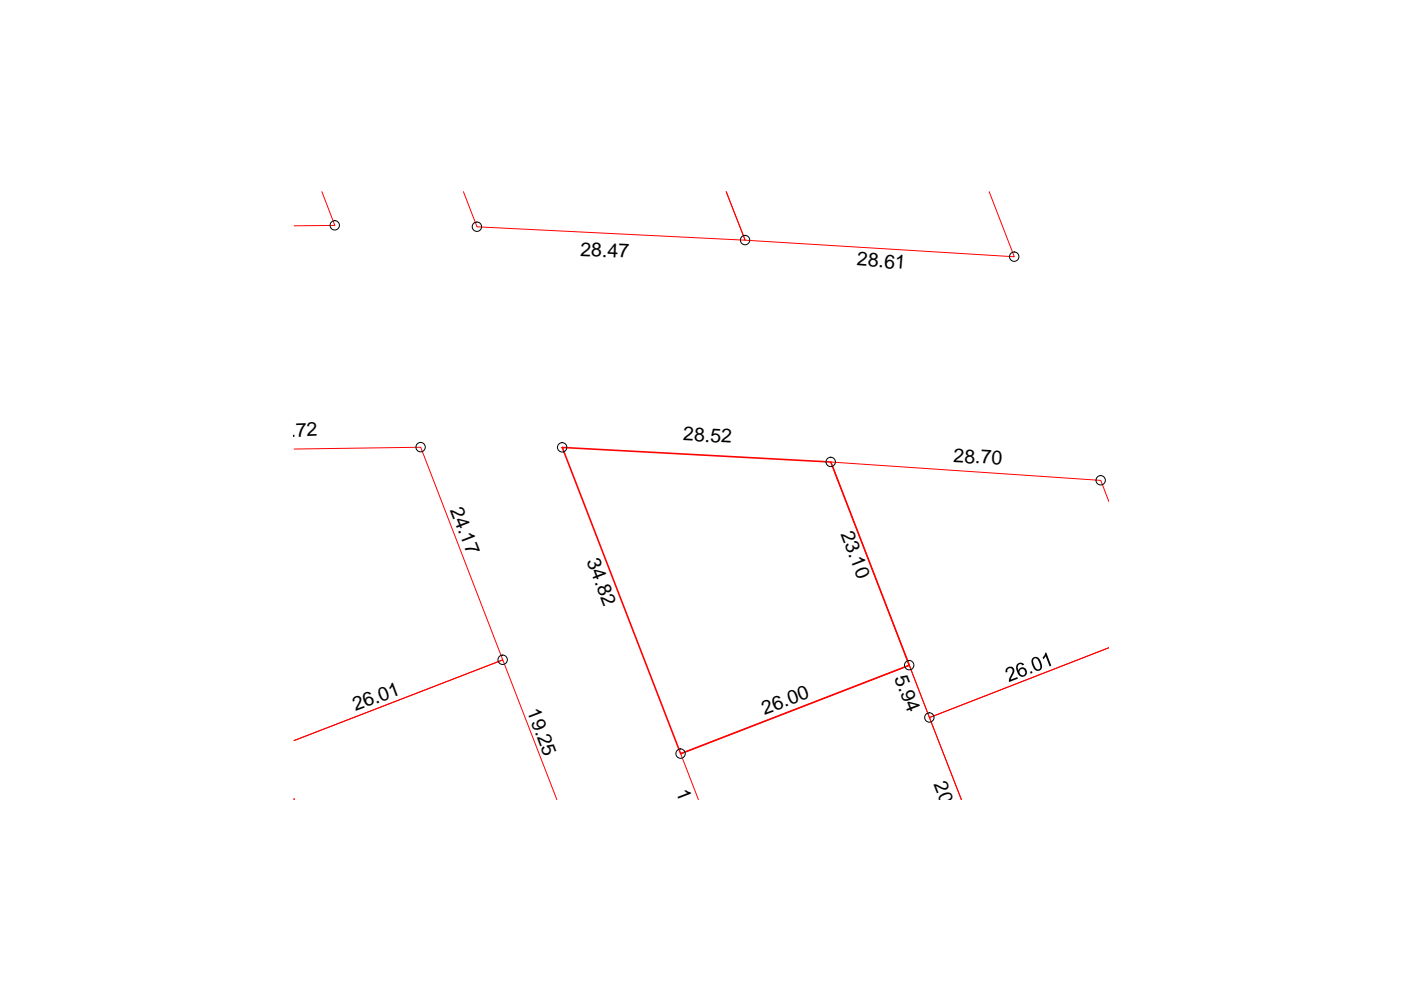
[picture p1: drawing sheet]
<svg xmlns="http://www.w3.org/2000/svg" width="297mm" height="210mm" viewBox="0 0 297 210" stroke-linecap="round" stroke-linejoin="round" font-family="sans-serif">
<path d="M68.2 40.6l2.8 7.2-8.6 .1M98.3 40.6l2.8 7.5 56.9 2.8-4-10.3 4 10.3 57.1 3.5-5.4-13.8M62.4 95.2l26.8-.4 17.4 45.1-44.2 17.1 44.2-17.1 11.5 29.6M235.1 106.4l-1.7-4.5-57.3-3.9 21 54.1 38-14.8-38 14.8 6.7 17.4-11-28.4-48.5 18.7 3.8 9.7M62.4 169.5h.1" fill="none" stroke="#f00" stroke-width=".21"/>
<path d="M119.2 94.9l56.9 3.1 16.7 43.1-48.5 18.7z" fill="none" stroke="#f00" stroke-width=".34"/>
<g fill="none" stroke="#000" stroke-width=".21">
<circle cx="71" cy="47.8" r=".99"/>
<circle cx="101.1" cy="48.1" r=".99"/>
<circle cx="158" cy="50.9" r=".99"/>
<circle cx="215" cy="54.4" r=".99"/>
<circle cx="89.2" cy="94.8" r=".99"/>
<circle cx="119.2" cy="94.8" r=".99"/>
<circle cx="176.1" cy="97.9" r=".99"/>
<circle cx="233.4" cy="101.8" r=".99"/>
<circle cx="106.6" cy="139.9" r=".99"/>
<circle cx="144.3" cy="159.8" r=".99"/>
<circle cx="192.8" cy="141" r=".99"/>
<circle cx="197" cy="152.1" r=".99"/>
</g>
<g fill="#000">
<path d="M213.4 141.7l.4-.3h.7l.4 .2 .2 .3-.1 .8-.7 1.4 1.4-.5 .1 .3-1.8 .7v-.7l.7-1.7a.56 .56 0 0 0-.7-.5 .56 .56 0 0 0-.4 .8l-.4 .1v-.1zM218.4 142.5l.4-.2 .1 .4-.4 .1zM221.6 138.4l.2-.1 1.1 2.8-.4 .2-.8-2.2-.5 .7-.1-.4 .3-.4z"/>
<path d="M215.6 140.9l.6-.4h.5l.4 .3-.3 .3-.3-.3-.5 .1-.2 .5v.5l.1 .3 .2-.4 .5-.3 .8 .2 .3 .6v.5l-.2 .4-.6 .3-.8-.3-.6-1.2-.1-.7zM216.4 141.9l-.2 .3 .1 .8 .4 .2 .5-.1 .2-.4-.2-.6-.4-.3z"/>
<path d="M218.9 139.6l.5-.3h.4l.7 .6 .4 .9v.7l-.4 .7h-.7l-.6-.5-.5-1.2zM219.2 139.7l-.2 .6 .3 .8 .5 .8h.5l.3-.3-.2-1.1-.5-.8-.3-.1z"/>
</g>
<g font-size="4.1">
<text x="123" y="54.2" transform="rotate(3 123 54.2)">28.47</text>
<text x="181.6" y="56.3" transform="rotate(5 181.6 56.3)">28.61</text>
<text x="57" y="92.8" transform="rotate(-2 57 92.8)">27.72</text>
<text x="144.8" y="93.4" transform="rotate(3 144.8 93.4)">28.52</text>
<text x="202.1" y="98" transform="rotate(3 202.1 98)">28.70</text>
<text x="95.4" y="108.2" transform="rotate(69 95.4 108.2)">24.17</text>
<text x="178.2" y="113.2" transform="rotate(69 178.2 113.2)">23.10</text>
<text x="124.4" y="119" transform="rotate(69 124.4 119)">34.82</text>
<text x="189.6" y="143.7" transform="rotate(69 189.6 143.7)">5.94</text>
<text x="75.4" y="150.8" transform="rotate(-20 75.4 150.8)">26.01</text>
<text x="111.7" y="150.8" transform="rotate(69 111.7 150.8)">19.25</text>
<text x="162.1" y="151.5" transform="rotate(-20 162.1 151.5)">26.00</text>
<text x="56.6" y="164.2" transform="rotate(69 56.6 164.2)">9.97</text>
<text x="143.3" y="167.9" transform="rotate(69 143.3 167.9)">14.02</text>
<text x="198" y="166.3" transform="rotate(69 198 166.3)">20.07</text>
</g>
</svg>
